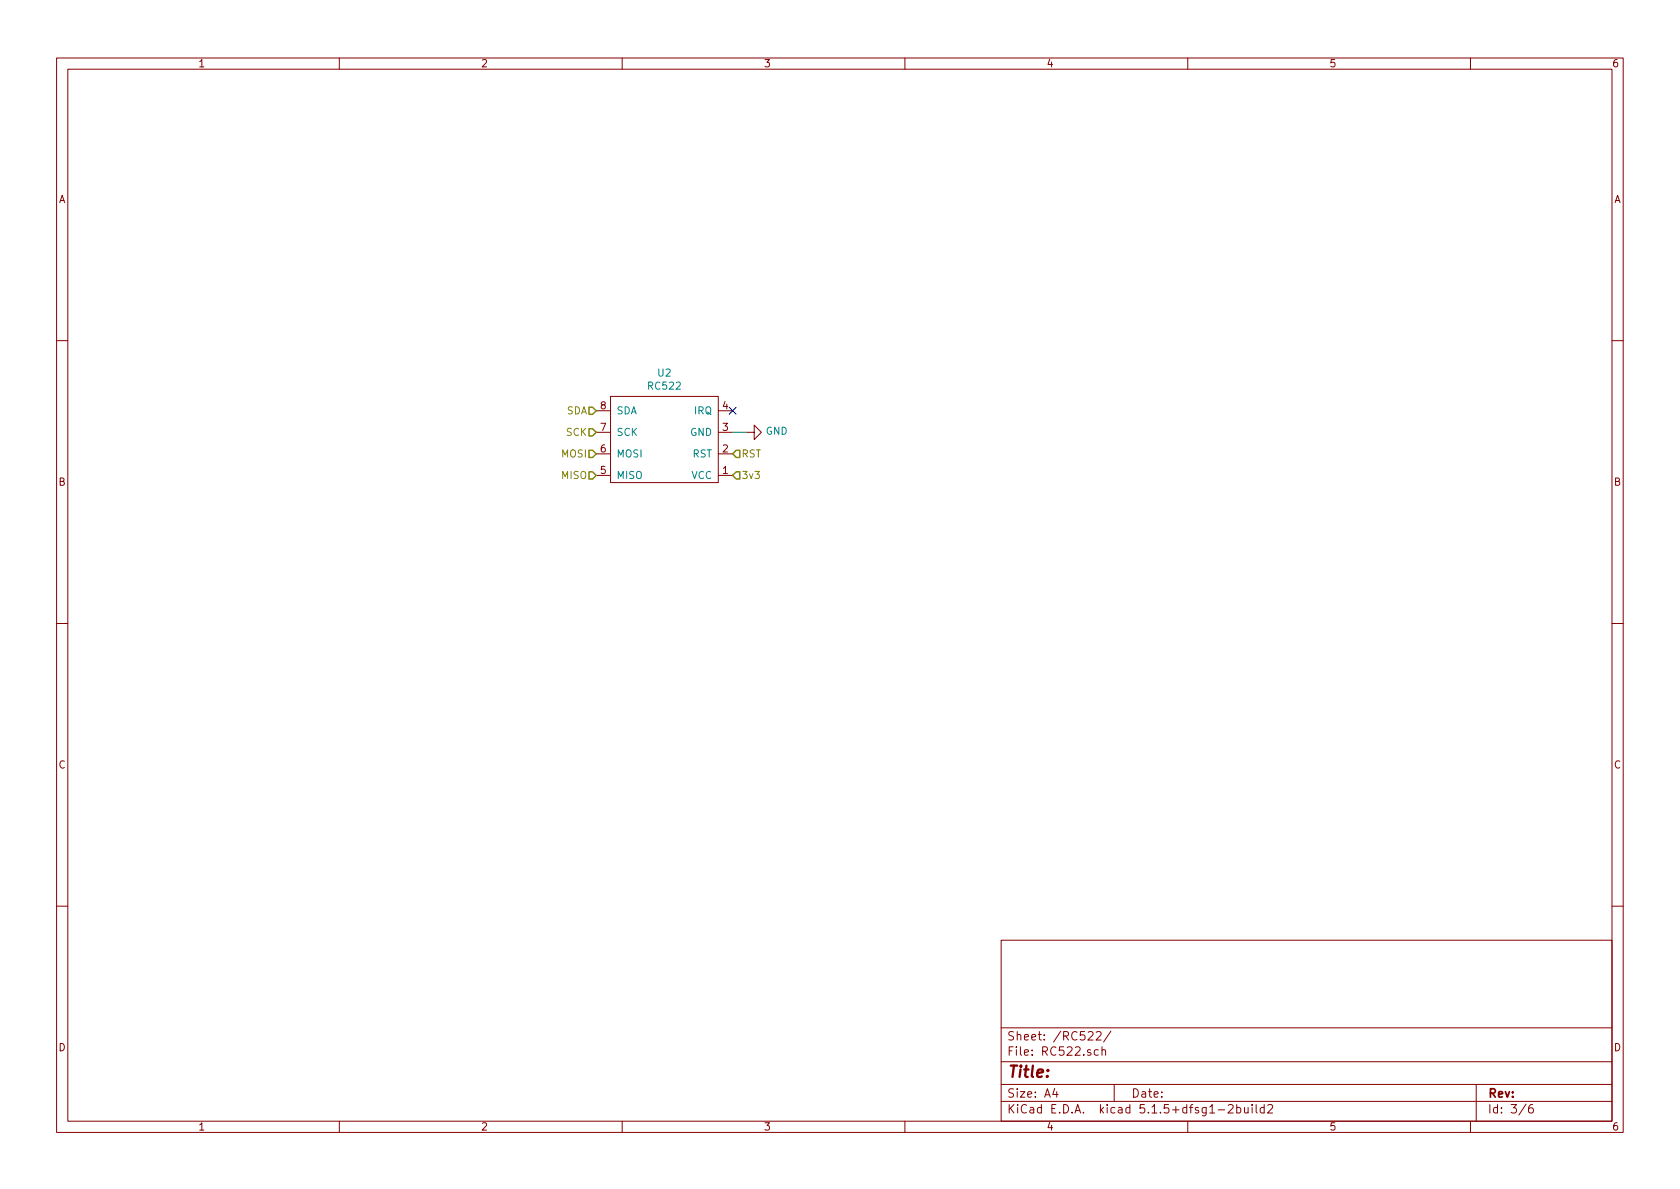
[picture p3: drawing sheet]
<svg xmlns="http://www.w3.org/2000/svg" width="297mm" height="210mm" viewBox="0 0 297 210" stroke-linecap="round" stroke-linejoin="round" font-family="sans-serif">
<g fill="none" stroke="#840000" stroke-width=".18">
<path d="M10 10.3h277v189.9h-277zM12 12.2h273v186.1h-273zM60 10.3v1.9M110 10.3v1.9M160 10.3v1.9M210 10.3v1.9M260 10.3v1.9M10 60.2h2M105.4 76.4h2.5M105.4 72.6h2.5M107.9 70.1h19.1v15.2h-19.1zM127 76.4h2.5"/>
<path d="M127 72.6h2.5M132.1 76.4h1.2v-1.2l1.3 1.2-1.3 1.3v-1.3M285 60.2h2M105.4 84.1h2.5M105.4 80.3h2.5M127 84.1h2.5M127 80.3h2.5M10 110.3h2M285 110.3h2M10 160.2h2M177 166.3h108v32h-108zM285 160.2h2"/>
<path d="M60 198.3v1.9M110 198.3v1.9M160 198.3v1.9M177 194.8h108M177 191.8h108M177 187.8h108M177 181.8h108M186.5 192.5l-.4 1h1M186.8 193v1M192.4 182.6l.2-.2h.4l.3 .4-1 1.1h1M193.8 182.6l.3-.2h.3l.3 .4-.9 1.1h.9M194.2 185.7l-.4-.1-.3 .3v.6l.3 .1 .4-.1"/>
<path d="M194.8 185.7l.2-.1 .4 .1 .1 .9M194.8 185.1v1.5M196.4 182.3l-1.3 2M197 191.8v3M210 198.3v1.9M215.4 196.3h1.1M217.2 195.5l.2-.2h.4l.2 .5-.9 1h.9M218.7 195.9l.4-.1 .3 .3-.1 .6h-.6M218.7 195.3v1.5M220 195.8l.1 .9 .3 .1 .3-.1M220.7 195.8v1M221.4 195.3v.2"/>
<path d="M221.4 195.8v1M222.1 195.3v1.3l.2 .2M223.5 195.9l-.4-.1-.3 .3 .1 .6 .2 .1 .4-.1M223.5 195.3v1.5M224.2 195.5l.2-.2h.3l.3 .5-.9 1h.9M260 198.3v1.9M261 191.8v6.5M269.8 195.2l-1.2 2M271 195.3a.62 .62 0 0 0-.7 .7v.7l.3 .1 .4-.1 .1-.5-.1-.2-.4-.1-.3 .3"/>
</g>
<path d="M129.5 76.4h2.6" fill="none" stroke="#008400" stroke-width=".18"/>
<path d="M104.1 79.6h.7l.6 .7-.6 .6h-.7zM104.1 75.8h.7l.6 .6-.6 .7h-.7zM104.1 72h.7l.6 .6-.6 .7h-.7zM130.2 79.6h.6v1.3h-.6l-.7-.6zM104.1 83.4h.7l.6 .7-.6 .6h-.7zM130.2 83.4h.6v1.3h-.6l-.7-.6z" fill="none" stroke="#848400" stroke-width=".25"/>
<path d="M128.9 72l1.2 1.2M130.1 72l-1.2 1.2" fill="none" stroke="#000084" stroke-width=".18"/>
<text font-size="2.8" fill="#840000" x="178" y="190.5">Title:</text>
<g font-size="2.1" fill="#840000">
<text x="178" y="184">Sheet: /RC522/</text>
<text x="178" y="186.7">File: RC522.sch</text>
<text x="178" y="196.9">KiCad E.D.A. kicad 5.1.5+dfsg1-2build2</text>
<text x="178" y="194.1">Size: A4</text>
<text x="200" y="194.1">Date:</text>
<text x="263" y="194.1">Rev:</text>
<text x="263" y="196.9">Id: 3/6</text>
</g>
<g font-size="1.8" fill="#840000">
<text x="35" y="11.9">1</text>
<text x="85" y="11.9">2</text>
<text x="135" y="11.9">3</text>
<text x="185" y="11.9">4</text>
<text x="235" y="11.9">5</text>
<text x="285" y="11.9">6</text>
<text x="10.4" y="35.9">A</text>
<text x="285.4" y="35.9">A</text>
<text x="106.2" y="76.2">7</text>
<text x="106.2" y="72.4">8</text>
<text x="127.8" y="76.2">3</text>
<text x="127.8" y="72.4">4</text>
<text x="106.2" y="83.8">5</text>
<text x="106.2" y="80">6</text>
<text x="127.8" y="83.8">1</text>
<text x="127.8" y="80">2</text>
<text x="10.4" y="85.9">B</text>
<text x="285.4" y="85.9">B</text>
<text x="10.4" y="135.9">C</text>
<text x="285.4" y="135.9">C</text>
<text x="10.4" y="185.9">D</text>
<text x="285.4" y="185.9">D</text>
<text x="35" y="199.9">1</text>
<text x="85" y="199.9">2</text>
<text x="135" y="199.9">3</text>
<text x="185" y="199.9">4</text>
<text x="235" y="199.9">5</text>
<text x="285" y="199.9">6</text>
</g>
<g font-size="1.8" fill="#008484">
<text x="114.7" y="68.9">RC522</text>
<text x="116.4" y="66.6">U2</text>
<text x="109" y="77.1">SCK</text>
<text x="109" y="73.3">SDA</text>
<text x="122" y="77.1">GND</text>
<text x="122.8" y="73.3">IRQ</text>
<text x="135.4" y="76.9">GND</text>
<text x="109" y="80.9">MOSI</text>
<text x="122.5" y="80.9">RST</text>
<text x="109" y="84.7">MISO</text>
<text x="122.3" y="84.7">VCC</text>
</g>
<g font-size="1.8" fill="#848400">
<text x="100.2" y="77.1">SCK</text>
<text x="100.2" y="73.3">SDA</text>
<text x="99.4" y="80.9">MOSI</text>
<text x="131.1" y="80.9">RST</text>
<text x="99.4" y="84.7">MISO</text>
<text x="131.1" y="84.7">3v3</text>
</g>
</svg>
